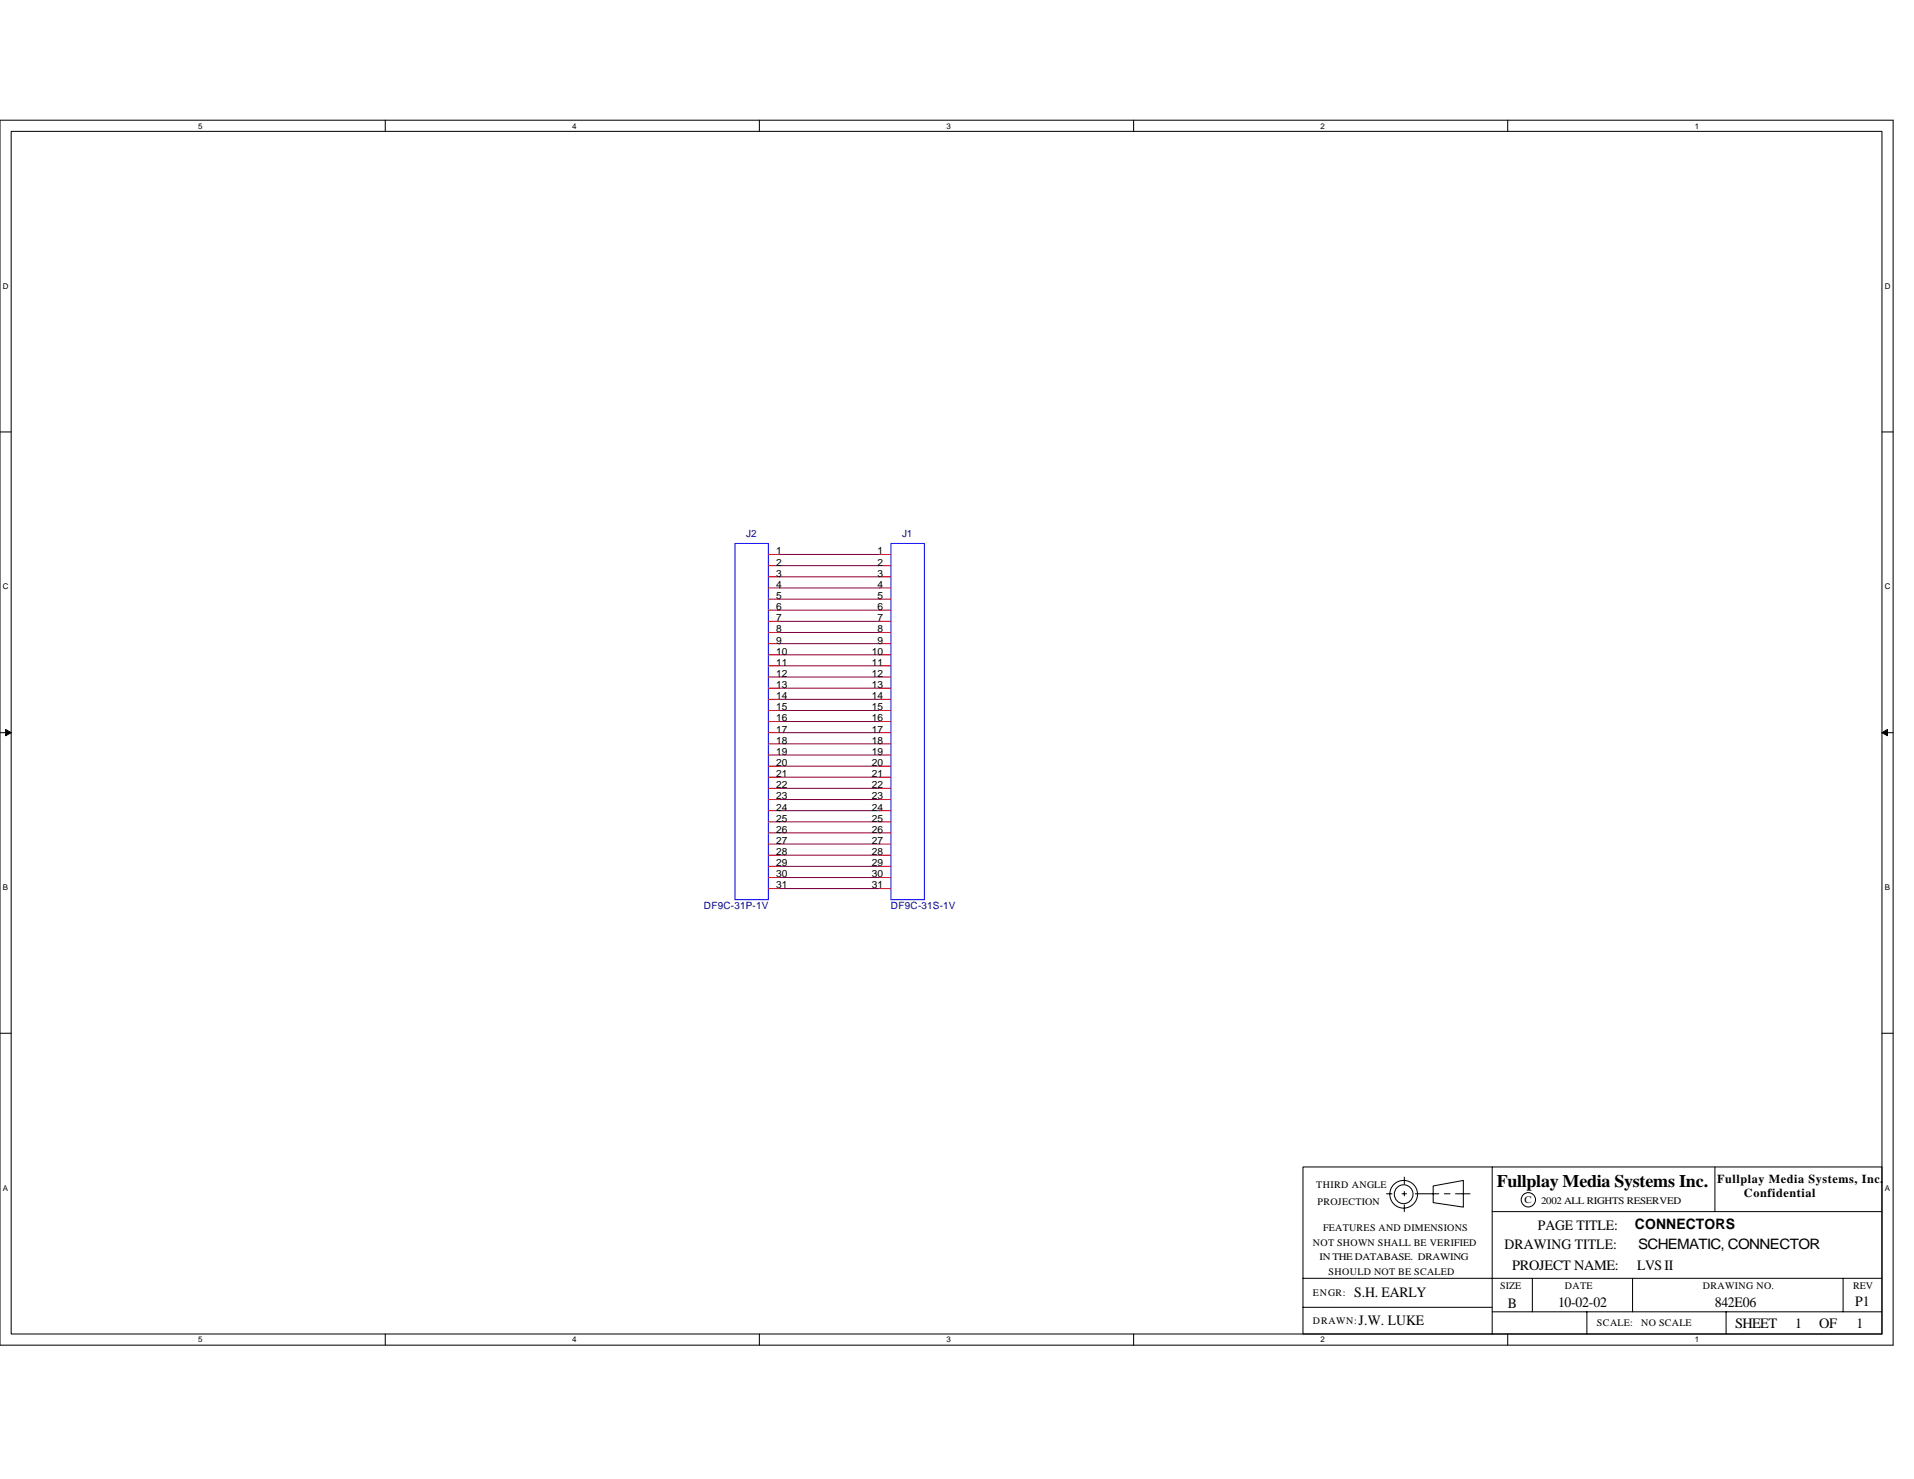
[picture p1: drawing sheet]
<svg xmlns="http://www.w3.org/2000/svg" width="279mm" height="216mm" viewBox="0 0 279 216" stroke-linecap="round" stroke-linejoin="round" font-family="sans-serif">
<path d="M0 17.5h276.4v178.9h-276.4zM1.6 19.2h273.1v175.5h-273.1z" fill="none" stroke="#000" stroke-width=".15"/>
<g fill="#fff">
<path d="M28.9 17.7h.7v1.3h-.7z"/>
<path d="M28.9 194.9h.7v1.3h-.7z"/>
</g>
<path d="M56.2 17.5v1.7M56.2 194.7v1.7" fill="none" stroke="#000" stroke-width=".15"/>
<g fill="#fff">
<path d="M83.5 17.7h.7v1.3h-.7z"/>
<path d="M83.5 194.9h.7v1.3h-.7z"/>
</g>
<path d="M110.8 17.5v1.7M110.8 194.7v1.7" fill="none" stroke="#000" stroke-width=".15"/>
<g fill="#fff">
<path d="M138.2 17.7h.6v1.3h-.6z"/>
<path d="M138.2 194.9h.6v1.3h-.6z"/>
</g>
<path d="M165.5 17.5v1.7M165.5 194.7v1.7" fill="none" stroke="#000" stroke-width=".15"/>
<g fill="#fff">
<path d="M192.8 17.7h.6v1.3h-.6z"/>
<path d="M192.8 194.9h.6v1.3h-.6z"/>
</g>
<path d="M220.1 17.5v1.7M220.1 194.7v1.7" fill="none" stroke="#000" stroke-width=".15"/>
<g fill="#fff">
<path d="M247.4 17.7h.6v1.3h-.6z"/>
<path d="M247.4 194.9h.6v1.3h-.6z"/>
<path d="M.4 41.1h.8v1.3h-.8z"/>
<path d="M275.1 41.1h.9v1.3h-.9z"/>
<path d="M.4 85h.8v1.3h-.8z"/>
<path d="M275.1 85h.9v1.3h-.9z"/>
</g>
<path d="M0 63.1h1.6M274.7 63.1h1.7" fill="none" stroke="#000" stroke-width=".15"/>
<g fill="#fff">
<path d="M.4 128.9h.8v1.3h-.8z"/>
<path d="M275.1 128.9h.8v1.3h-.8z"/>
</g>
<path d="M0 107h1.6M274.7 107h1.7" fill="none" stroke="#000" stroke-width=".15"/>
<path d="M.8 106.5l.8 .5-.8 .4zM274.7 107l.8-.5v.9z" fill="#000" stroke="#000" stroke-width=".15"/>
<g fill="#fff">
<path d="M.4 172.8h.8v1.3h-.8z"/>
<path d="M275.1 172.8h.8v1.3h-.8z"/>
</g>
<g fill="none" stroke="#000" stroke-width=".15">
<path d="M0 150.8h1.6M274.7 150.8h1.7M202.4 174.3h.8M204.7 174.3h.6M205 171.8v1M205 173.9v.7M205 175.9v1M206.6 174.3h3.4M209.2 173.1l4.4-.8v3.9l-4.4-.6zM210.8 174.3h.9M212.5 174.3h2.1M217.8 170.3h56.9v24.4h-56.9z"/>
<path d="M217.8 170.3h-27.6v24.4h27.6M217.8 176.9h56.9M250.3 170.3v6.6M190.2 186.6h84.5M190.2 190.8h27.6M217.8 191.5h56.9M223.7 186.6v4.9M231.6 191.5v3.2M238.3 186.6v4.9M252 191.5v3.2M269 186.6v4.9"/>
<circle cx="204.9" cy="174.3" r="1.37"/>
<circle cx="204.9" cy="174.3" r="2.03"/>
<circle cx="223.1" cy="175.1" r="1.05"/>
</g>
<g fill="none" stroke="#800040" stroke-width=".15">
<path d="M113.8 80.9h14.6M113.8 82.6h14.6M113.8 84.2h14.6M113.8 85.8h14.6M113.8 87.5h14.6M113.8 89.1h14.6M113.8 90.7h14.6M113.8 92.3h14.6M113.8 94h14.6M113.8 95.6h14.6M113.8 97.2h14.6M113.8 98.8h14.6"/>
<path d="M113.8 100.5h14.6M113.8 102.1h14.6M113.8 103.7h14.6M113.8 105.3h14.6M113.8 107h14.6M113.8 108.6h14.6M113.8 110.2h14.6M113.8 111.8h14.6M113.8 113.5h14.6M113.8 115.1h14.6M113.8 116.7h14.6M113.8 118.3h14.6"/>
<path d="M113.8 120h14.6M113.8 121.6h14.6M113.8 123.2h14.6M113.8 124.8h14.6M113.8 126.5h14.6M113.8 128.1h14.6M113.8 129.7h14.6"/>
</g>
<path d="M107.3 79.3h4.9v52h-4.9zM130 79.3h4.9v52h-4.9z" fill="none" stroke="#00f" stroke-width=".15"/>
<g fill="none" stroke="#f00" stroke-width=".15">
<path d="M112.2 80.9h1.6M112.2 82.6h1.6M112.2 84.2h1.6M112.2 85.8h1.6M112.2 87.5h1.6M112.2 89.1h1.6M112.2 90.7h1.6M112.2 92.3h1.6M112.2 94h1.6M112.2 95.6h1.6M112.2 97.2h1.6M112.2 98.8h1.6"/>
<path d="M128.4 80.9h1.6M128.4 82.6h1.6M128.4 84.2h1.6M128.4 85.8h1.6M128.4 87.5h1.6M128.4 89.1h1.6M128.4 90.7h1.6M128.4 92.3h1.6M128.4 94h1.6M128.4 95.6h1.6M128.4 97.2h1.6M128.4 98.8h1.6"/>
<path d="M112.2 100.5h1.6M112.2 102.1h1.6M112.2 103.7h1.6M112.2 105.3h1.6M112.2 107h1.6M112.2 108.6h1.6M112.2 110.2h1.6M112.2 111.8h1.6M112.2 113.5h1.6M112.2 115.1h1.6M112.2 116.7h1.6M112.2 118.3h1.6"/>
<path d="M112.2 120h1.6M128.4 100.5h1.6M128.4 102.1h1.6M128.4 103.7h1.6M128.4 105.3h1.6M128.4 107h1.6M128.4 108.6h1.6M128.4 110.2h1.6M128.4 111.8h1.6M128.4 113.5h1.6M128.4 115.1h1.6M128.4 116.7h1.6"/>
<path d="M128.4 118.3h1.6M128.4 120h1.6M112.2 121.6h1.6M112.2 123.2h1.6M112.2 124.8h1.6M112.2 126.5h1.6M112.2 128.1h1.6M112.2 129.7h1.6M128.4 121.6h1.6M128.4 123.2h1.6M128.4 124.8h1.6M128.4 126.5h1.6"/>
<path d="M128.4 128.1h1.6M128.4 129.7h1.6"/>
</g>
<text font-size="2.6" x="218.5" y="173.2">Fullplay Media Systems Inc.</text>
<g font-size="2.1">
<text x="224.5" y="179.5">PAGE TITLE:</text>
<text x="238.6" y="179.4">CONNECTORS</text>
<text x="219.6" y="182.3">DRAWING TITLE:</text>
<text x="220.7" y="185.4">PROJECT NAME:</text>
<text x="239" y="185.4">LVS II</text>
<text x="239.1" y="182.3">SCHEMATIC, CONNECTOR</text>
<text x="197.7" y="189.3">S.H. EARLY</text>
<text x="220.1" y="190.9">B</text>
<text x="227.4" y="190.8">10-02-02</text>
<text x="250.3" y="190.8">842E06</text>
<text x="270.8" y="190.6">P1</text>
<text x="198.3" y="193.4">J.W. LUKE</text>
<text x="253.3" y="193.8">SHEET</text>
<text x="262" y="193.8">1</text>
<text x="265.6" y="193.8">OF</text>
<text x="271" y="193.8">1</text>
</g>
<g font-size="1.8">
<text x="250.7" y="172.6">Fullplay Media Systems, Inc.</text>
<text x="254.6" y="174.7">Confidential</text>
</g>
<g font-size="1.5" fill="#000080">
<text x="108.9" y="78.4">J2</text>
<text x="131.7" y="78.4">J1</text>
<text x="102.7" y="132.7">DF9C-31P-1V</text>
<text x="130" y="132.7">DF9C-31S-1V</text>
</g>
<g font-size="1.5">
<text x="113.3" y="80.9">1</text>
<text x="113.3" y="82.5">2</text>
<text x="128.1" y="80.9">1</text>
<text x="128.1" y="82.5">2</text>
<text x="113.3" y="84.2">3</text>
<text x="113.3" y="85.8">4</text>
<text x="113.3" y="87.4">5</text>
<text x="113.3" y="89">6</text>
<text x="128.1" y="84.2">3</text>
<text x="128.1" y="85.8">4</text>
<text x="128.1" y="87.4">5</text>
<text x="128.1" y="89">6</text>
<text x="113.3" y="90.7">7</text>
<text x="113.3" y="92.3">8</text>
<text x="113.3" y="93.9">9</text>
<text x="113.3" y="95.6">10</text>
<text x="127.3" y="95.6">10</text>
<text x="128.1" y="90.7">7</text>
<text x="128.1" y="92.3">8</text>
<text x="128.1" y="93.9">9</text>
<text x="113.3" y="97.2">11</text>
<text x="113.3" y="98.8">12</text>
<text x="113.3" y="100.4">13</text>
<text x="127.3" y="97.2">11</text>
<text x="127.3" y="98.8">12</text>
<text x="127.3" y="100.4">13</text>
<text x="113.3" y="102.1">14</text>
<text x="113.3" y="103.7">15</text>
<text x="113.3" y="105.3">16</text>
<text x="113.3" y="106.9">17</text>
<text x="127.3" y="102.1">14</text>
<text x="127.3" y="103.7">15</text>
<text x="127.3" y="105.3">16</text>
<text x="127.3" y="106.9">17</text>
<text x="113.3" y="108.6">18</text>
<text x="113.3" y="110.2">19</text>
<text x="113.3" y="111.8">20</text>
<text x="113.3" y="113.4">21</text>
<text x="127.3" y="108.6">18</text>
<text x="127.3" y="110.2">19</text>
<text x="127.3" y="111.8">20</text>
<text x="127.3" y="113.4">21</text>
<text x="113.3" y="115.1">22</text>
<text x="113.3" y="116.7">23</text>
<text x="113.3" y="118.3">24</text>
<text x="113.3" y="120">25</text>
<text x="127.3" y="115.1">22</text>
<text x="127.3" y="116.7">23</text>
<text x="127.3" y="118.3">24</text>
<text x="127.3" y="120">25</text>
<text x="113.3" y="121.6">26</text>
<text x="113.3" y="123.2">27</text>
<text x="113.3" y="124.8">28</text>
<text x="127.3" y="121.6">26</text>
<text x="127.3" y="123.2">27</text>
<text x="127.3" y="124.8">28</text>
<text x="113.3" y="126.4">29</text>
<text x="113.3" y="128.1">30</text>
<text x="113.3" y="129.7">31</text>
<text x="127.3" y="126.4">29</text>
<text x="127.3" y="128.1">30</text>
<text x="127.3" y="129.7">31</text>
<text x="192.2" y="173.4">THIRD ANGLE</text>
<text x="192.3" y="175.9">PROJECTION</text>
<text x="193.1" y="179.8">FEATURES AND DIMENSIONS</text>
<text x="222.5" y="175.6">C</text>
<text x="225" y="175.7">2002 ALL RIGHTS RESERVED</text>
<text x="191.7" y="181.9">NOT SHOWN SHALL BE VERIFIED</text>
<text x="192.6" y="184">IN THE DATABASE. DRAWING</text>
<text x="191.7" y="189.2">ENGR:</text>
<text x="193.9" y="186.1">SHOULD NOT BE SCALED</text>
<text x="219" y="188.2">SIZE</text>
<text x="228.4" y="188.2">DATE</text>
<text x="248.6" y="188.2">DRAWING NO.</text>
<text x="270.5" y="188.2">REV</text>
<text x="191.7" y="193.3">DRAWN:</text>
<text x="233.1" y="193.6">SCALE:</text>
<text x="239.6" y="193.6">NO SCALE</text>
</g>
<g font-size="1.2">
<text x="28.9" y="18.8">5</text>
<text x="83.5" y="18.8">4</text>
<text x="138.2" y="18.8">3</text>
<text x="192.8" y="18.8">2</text>
<text x="247.4" y="18.8">1</text>
<text x=".4" y="42.1">D</text>
<text x="275.1" y="42.1">D</text>
<text x=".4" y="86">C</text>
<text x="275.1" y="86">C</text>
<text x=".4" y="129.9">B</text>
<text x="275.1" y="129.9">B</text>
<text x=".4" y="173.8">A</text>
<text x="275.1" y="173.8">A</text>
<text x="28.9" y="196">5</text>
<text x="83.5" y="196">4</text>
<text x="138.2" y="196">3</text>
<text x="192.8" y="196">2</text>
<text x="247.4" y="196">1</text>
</g>
</svg>
